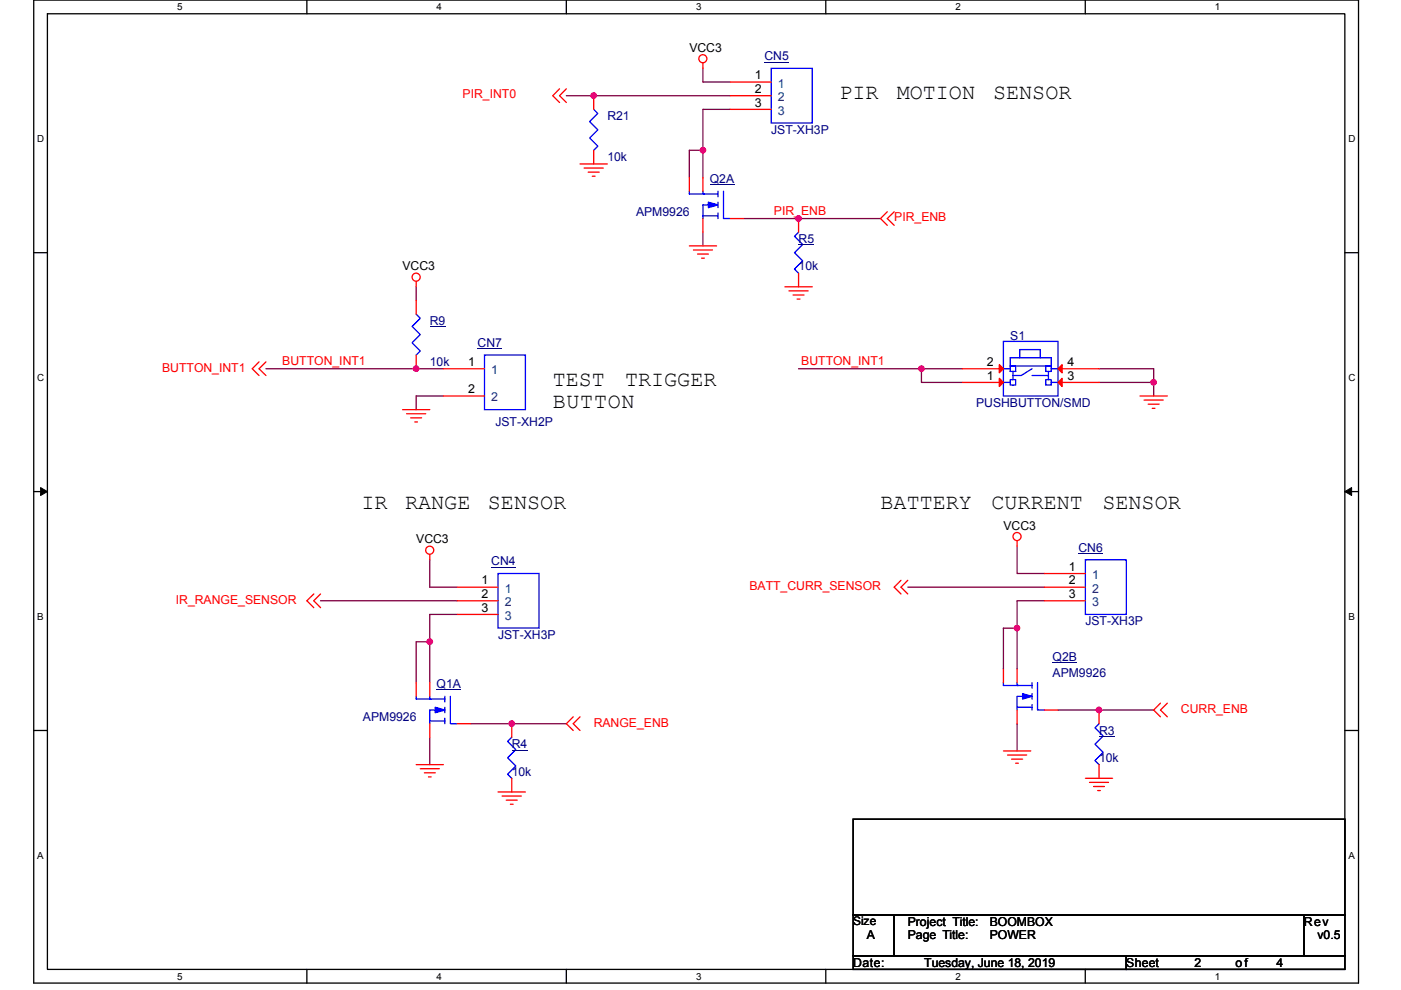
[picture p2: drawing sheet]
<svg xmlns="http://www.w3.org/2000/svg" width="297mm" height="210mm" viewBox="0 0 297 210" stroke-linecap="round" stroke-linejoin="round" font-family="sans-serif">
<path d="M7.2 0h280.8v208.5h-280.8zM10.1 2.9h275v202.7h-275z" fill="none" stroke="#000" stroke-width=".28"/>
<g fill="#fff">
<path d="M37.5 .3h1.2v2.3h-1.2z"/>
<path d="M37.5 205.9h1.2v2.3h-1.2z"/>
</g>
<path d="M65.1 0v2.9M65.1 205.6v2.9" fill="none" stroke="#000" stroke-width=".28"/>
<g fill="#fff">
<path d="M92.6 .3h1.1v2.3h-1.1z"/>
<path d="M92.6 205.9h1.1v2.3h-1.1z"/>
</g>
<path d="M120.1 0v2.9M120.1 205.6v2.9" fill="none" stroke="#000" stroke-width=".28"/>
<g fill="#fff">
<path d="M147.6 .3h1.1v2.3h-1.1z"/>
<path d="M147.6 205.9h1.1v2.3h-1.1z"/>
</g>
<path d="M175.1 0v2.9M175.1 205.6v2.9" fill="none" stroke="#000" stroke-width=".28"/>
<g fill="#fff">
<path d="M202.6 .3h1.1v2.3h-1.1z"/>
<path d="M202.6 205.9h1.1v2.3h-1.1z"/>
</g>
<path d="M230.1 0v2.9M230.1 205.6v2.9" fill="none" stroke="#000" stroke-width=".28"/>
<g fill="#fff">
<path d="M257.6 .3h1.2v2.3h-1.2z"/>
<path d="M257.6 205.9h1.2v2.3h-1.2z"/>
<path d="M7.9 28.3h1.5v2.3h-1.5z"/>
<path d="M285.9 28.3h1.5v2.3h-1.5z"/>
<path d="M7.9 78.9h1.5v2.3h-1.5z"/>
<path d="M285.9 78.9h1.5v2.3h-1.5z"/>
</g>
<path d="M7.2 53.6h2.9M285.1 53.6h2.9" fill="none" stroke="#000" stroke-width=".28"/>
<g fill="#fff">
<path d="M7.9 129.6h1.4v2.3h-1.4z"/>
<path d="M285.9 129.6h1.3v2.3h-1.3z"/>
</g>
<path d="M7.2 104.3h2.9M285.1 104.3h2.9" fill="none" stroke="#000" stroke-width=".28"/>
<path d="M8.6 103.4l1.5 .9-1.5 .8zM285.1 104.3l1.5-.9v1.7z" fill="#000" stroke="#000" stroke-width=".21"/>
<g fill="#fff">
<path d="M7.9 180.3h1.4v2.3h-1.4z"/>
<path d="M285.9 180.3h1.4v2.3h-1.4z"/>
</g>
<path d="M7.2 154.9h2.9M285.1 154.9h2.9M180.9 173.8h104.2v20.2h-104.2zM180.9 194h8.7v8.7h-8.7zM189.6 194h86.9v8.7h-86.9zM276.5 194h8.6v8.7h-8.6zM180.9 202.7h57.9v2.9h-57.9zM238.8 202.7h46.3v2.9h-46.3z" fill="none" stroke="#000" stroke-width=".28"/>
<g fill="none" stroke="#800040" stroke-width=".28">
<path d="M149 14.5v2.9h5.8M120.1 20.3h34.7M149 31.9h-2.8v5.8M149 31.9v5.8M154.8 23.2h-5.8v8.7M149 49.3v2.9M157.7 46.4h29M56.4 78.2h37.6M88.2 60.8v2.9M169.3 78.2h26.1M195.4 78.2h8.7M195.4 78.2v2.9h8.7"/>
<path d="M233 78.2h11.6v2.9M94 84h-5.8v2.9M233 81.1h11.6v2.9M91.1 118.7v5.8h5.8M215.6 115.8v5.8h5.8M68 127.4h28.9M91.1 136.1h-2.9v8.7M91.1 136.1v8.7M96.9 130.3h-5.8v5.8M192.5 124.5h28.9M215.6 133.2h-2.9v8.7M215.6 133.2v8.7"/>
<path d="M221.4 127.4h-5.8v5.8M91.1 156.4v5.8M99.8 153.5h20.3M215.6 153.5v5.8M224.3 150.6h20.3"/>
</g>
<g fill="#f0f" stroke="#f0f" stroke-width=".28">
<circle cx="149" cy="31.9" r=".57"/>
<circle cx="91.1" cy="136.1" r=".57"/>
<circle cx="88.2" cy="78.2" r=".57"/>
<circle cx="195.4" cy="78.2" r=".57"/>
<circle cx="244.6" cy="81.1" r=".57"/>
<circle cx="215.6" cy="133.2" r=".57"/>
<circle cx="108.5" cy="153.5" r=".57"/>
<circle cx="233" cy="150.6" r=".57"/>
<circle cx="169.3" cy="46.3" r=".57"/>
<circle cx="125.9" cy="20.3" r=".57"/>
</g>
<g fill="none" stroke="#f00" stroke-width=".28">
<path d="M118.6 18.8l-1.4 1.5 1.4 1.4M120.1 18.8l-1.5 1.5 1.5 1.4M149 13.3v1.2M154.8 17.4h8.7M123 34.8h5.8M123.8 35.6h4.1M124.7 36.5h2.3M125.6 37.4h.6M125.9 20.3v2.9M125.9 31.9v2.9M146.2 37.7v2.9M149 37.7v2.9"/>
<path d="M154.8 20.3h8.7M154.8 23.2h8.7M88.2 59.7v1.1M146.2 52.2h5.7M147 53h4.1M147.9 53.9h2.3M148.8 54.8h.5M149 46.4v2.9M154.8 46.4h2.9M169.3 57.9v2.9M169.3 46.4v2.9M188.1 44.9l-1.4 1.5 1.4 1.4"/>
<path d="M189.6 44.9l-1.5 1.5 1.5 1.4M54.9 76.8l-1.4 1.4 1.4 1.5M56.4 76.8l-1.5 1.4 1.5 1.5M88.2 63.7v2.9M88.2 75.3v2.9M94 78.2h8.7M166.4 60.8h5.8M167.3 61.7h4M168.1 62.6h2.4M169 63.4h.6M204.1 78.2h8.6M224.3 78.2h8.7"/>
<path d="M85.3 86.9h5.8M86.2 87.8h4.1M87.1 88.6h2.3M87.9 89.5h.6M94 84h8.7M204.1 81.1h8.6M224.3 81.1h8.7M241.7 84h5.8M242.6 84.9h4M243.4 85.7h2.4M244.3 86.6h.6M91.1 117.6v1.1"/>
<path d="M215.6 114.7v1.1M66.5 126l-1.4 1.4 1.4 1.5M68 126l-1.5 1.4 1.5 1.5M96.9 124.5h8.7M96.9 127.4h8.7M96.9 130.3h8.7M191 123.1l-1.4 1.4 1.4 1.5M192.5 123.1l-1.5 1.4 1.5 1.5M221.4 121.6h8.7M221.4 124.5h8.7M221.4 127.4h8.7M88.2 144.8v2.9"/>
<path d="M91.1 153.5v2.9M91.1 144.8v2.9M96.9 153.5h2.9M108.5 153.5v2.9M121.5 152l-1.4 1.5 1.4 1.4M123 152l-1.5 1.5 1.5 1.4M212.7 159.3h5.8M212.7 141.9v2.9M215.6 150.6v2.9M215.6 141.9v2.9M221.4 150.6h2.9M233 150.6v2.9"/>
<path d="M246 149.1l-1.4 1.5 1.4 1.4M247.5 149.1l-1.5 1.5 1.5 1.4M88.2 162.2h5.8M89.1 163h4.1M90 163.9h2.3M90.8 164.8h.6M105.6 168h5.8M106.5 168.8h4M107.3 169.7h2.4M108.2 170.6h.6M108.5 165.1v2.9M213.6 160.1h4.1"/>
<path d="M214.5 161h2.3M215.3 161.9h.6M230.1 165.1h5.8M231 165.9h4M231.9 166.8h2.3M232.7 167.7h.6M233 162.2v2.9"/>
<circle cx="149" cy="12.5" r=".86"/>
<circle cx="88.2" cy="58.8" r=".86"/>
<circle cx="91.1" cy="116.7" r=".86"/>
<circle cx="215.6" cy="113.8" r=".86"/>
</g>
<g fill="none" stroke="#00f" stroke-width=".28">
<path d="M163.5 14.5h8.7v11.6h-8.7zM125.9 23.2l.8 .9-1.7 1.7 1.7 1.7-1.7 1.8 1.7 1.7-.8 .9M146.2 40.6v.5h3.1M149 45.8h3.2M149 40.6v.5h3.2M151.9 43.5h-2.9v2.9M152.2 42.9v1.1M152.2 40.6v1.1M152.2 45.2v1.2M153.4 40.6v5.8h1.4M169.3 49.3l-.9 .8 1.8 1.8-1.8 1.7 1.8 1.7-1.8 1.8 .9 .8M88.2 66.6l.9 .9-1.7 1.7 1.7 1.8-1.7 1.7 1.7 1.7-.9 .9"/>
<path d="M102.7 75.3h8.7v11.6h-8.7zM212.7 72.4h11.6v11.6h-11.6zM212.7 78.2h1.5M214.2 77.6h8.7M214.2 77.6v-1.7h8.7v1.7M214.2 77.6h1.1v1.2h-.5M214.2 77.6v.6M214.2 78.2v.6h.6M214.8 78.8v1.7M216.2 75.9v-1.8h4.4v1.8M218.8 79.7h3.5M218.8 78.2l-2.3 1.5h-1.7"/>
<path d="M222.3 78.8v1.7M222.9 78.2v.6h-.6M222.9 77.6v.6M222.9 77.6h-1.2v1.2h.6M222.9 78.2h1.4M214.8 80.5h-.6v.6h-1.5M214.8 80.5h.5v1.2h-1.1v-.6M222.9 81.1v.6h-1.2v-1.2h1.2v.6h1.4M230.1 118.7h8.7v11.6h-8.7zM105.6 121.6h8.7v11.6h-8.7zM88.2 147.7v.6h3.2M91.1 152.9h3.2"/>
<path d="M91.1 147.7v.6h3.2M94 150.6h-2.9v2.9M94.3 150v1.2M94.3 147.7v1.2M94.3 152.3v1.2M95.5 147.7v5.8h1.4M108.5 156.4l-.9 .8 1.8 1.8-1.8 1.7 1.8 1.8-1.8 1.7 .9 .9M212.7 144.8v.6h3.2M215.6 144.8v.6h3.2M215.6 150h3.2M218.5 147.7h-2.9v2.9M218.8 147.1v1.2"/>
<path d="M218.8 144.8v1.2M218.8 149.4v1.2M220 144.8v5.8h1.4M233 153.5l-.8 .9 1.7 1.7-1.7 1.7 1.7 1.8-1.7 1.7 .8 .9"/>
</g>
<path d="M162.1 13.2h5.2M150.5 39.2h5.2M169.3 52h3.3M91.1 69.3h3.3M101.3 73.9h5.2M228.7 117.4h5.2M104.2 120.3h5.2M92.6 146.3h5.2M108.5 159.1h3.3M223.2 140.6h5.2M233 156.2h3.3" fill="none" stroke="#000080" stroke-width=".21"/>
<g fill="#00f" stroke="#00f" stroke-width=".28">
<path d="M150.2 42.9l2 .6-2 .5z" fill-rule="evenodd"/>
<path d="M216.8 147.1l2 .6-2 .6z" fill-rule="evenodd"/>
<path d="M92.3 150l2 .6-2 .6z" fill-rule="evenodd"/>
</g>
<g fill="#f00" stroke="#f00" stroke-width=".28">
<path d="M211.9 80.2l.8 .9-.8 .9z"/>
<path d="M224.3 81.1l.9-.9v1.8z"/>
<path d="M211.9 77.3l.8 .9-.8 .9z"/>
<path d="M224.3 78.2l.9-.9v1.8z"/>
</g>
<g font-size="4.6">
<text x="178" y="21.1">PIR</text>
<text x="190.1" y="21.1">MOTION</text>
<text x="210.6" y="21.1">SENSOR</text>
<text x="117.2" y="81.9">TEST</text>
<text x="132.5" y="81.9">TRIGGER</text>
<text x="117.2" y="86.5">BUTTON</text>
<text x="76.6" y="107.9">IR</text>
<text x="85.9" y="107.9">RANGE</text>
<text x="103.4" y="107.9">SENSOR</text>
<text x="186.7" y="107.9">BATTERY</text>
<text x="210.2" y="107.9">CURRENT</text>
<text x="233.7" y="107.9">SENSOR</text>
</g>
<g font-size="2.6">
<text x="146.2" y="11">VCC3</text>
<text x="160" y="16.8">1</text>
<text x="160" y="19.7">2</text>
<text x="160" y="22.6">3</text>
<text x="85.3" y="57.4">VCC3</text>
<text x="99.2" y="77.6">1</text>
<text x="209.3" y="77.6">2</text>
<text x="226.4" y="77.6">4</text>
<text x="99.2" y="83.4">2</text>
<text x="209.3" y="80.5">1</text>
<text x="226.4" y="80.5">3</text>
<text x="212.7" y="112.4">VCC3</text>
<text x="88.2" y="115.3">VCC3</text>
<text x="102.1" y="124">1</text>
<text x="226.6" y="121.1">1</text>
<text x="226.6" y="124">2</text>
<text x="102.1" y="126.8">2</text>
<text x="102.1" y="129.7">3</text>
<text x="226.6" y="126.8">3</text>
<text x="192.5" y="196.4">Project Title:</text>
<text x="209.8" y="196.4">BOOMBOX</text>
<text x="276.5" y="196.4">Rev</text>
<text x="183.8" y="199.3">A</text>
<text x="192.5" y="199.3">Page Title:</text>
<text x="209.8" y="199.3">POWER</text>
<text x="279.3" y="199.3">v0.5</text>
<text x="180.9" y="205">Date:</text>
<text x="196" y="205">Tuesday, June 18, 2019</text>
<text x="238.8" y="205">Sheet</text>
<text x="253.3" y="205">2</text>
<text x="262" y="205">of</text>
<text x="270.7" y="205">4</text>
</g>
<g font-size="2.6" fill="#000080">
<text x="162.1" y="12.8">CN5</text>
<text x="128.8" y="25.5">R21</text>
<text x="163.5" y="28.4">JST-XH3P</text>
<text x="128.8" y="34.2">10k</text>
<text x="150.5" y="38.8">Q2A</text>
<text x="134.8" y="45.8">APM9926</text>
<text x="169.3" y="51.6">R5</text>
<text x="169.3" y="57.4">10k</text>
<text x="91.1" y="69">R9</text>
<text x="91.1" y="77.6">10k</text>
<text x="101.3" y="73.6">CN7</text>
<text x="214.2" y="72.1">S1</text>
<text x="206.9" y="86.3">PUSHBUTTON/SMD</text>
<text x="105" y="90.4">JST-XH2P</text>
<text x="104.2" y="119.9">CN4</text>
<text x="228.7" y="117">CN6</text>
<text x="105.6" y="135.6">JST-XH3P</text>
<text x="230.1" y="132.7">JST-XH3P</text>
<text x="223.2" y="140.2">Q2B</text>
<text x="223.2" y="143.7">APM9926</text>
<text x="92.6" y="146">Q1A</text>
<text x="76.9" y="152.9">APM9926</text>
<text x="233" y="155.8">R3</text>
<text x="108.5" y="158.7">R4</text>
<text x="233" y="161.6">10k</text>
<text x="108.5" y="164.5">10k</text>
</g>
<g font-size="2.6" fill="#f00">
<text x="98.1" y="20.9">PIR_INT0</text>
<text x="164.1" y="45.6">PIR_ENB</text>
<text x="189.6" y="46.9">PIR_ENB</text>
<text x="59.9" y="77.4">BUTTON_INT1</text>
<text x="169.9" y="77.4">BUTTON_INT1</text>
<text x="34.4" y="78.8">BUTTON_INT1</text>
<text x="158.9" y="125.1">BATT_CURR_SENSOR</text>
<text x="37.3" y="128">IR_RANGE_SENSOR</text>
<text x="125.9" y="154.1">RANGE_ENB</text>
<text x="250.4" y="151.2">CURR_ENB</text>
</g>
<g font-size="2.6" fill="#004080">
<text x="164.9" y="18.6">1</text>
<text x="164.9" y="21.5">2</text>
<text x="164.9" y="24.4">3</text>
<text x="104.2" y="79.4">1</text>
<text x="104.2" y="85.2">2</text>
<text x="107" y="125.7">1</text>
<text x="231.6" y="122.8">1</text>
<text x="231.6" y="125.7">2</text>
<text x="107" y="128.6">2</text>
<text x="107" y="131.5">3</text>
<text x="231.6" y="128.6">3</text>
</g>
<text font-size="2.5" x="180.9" y="196.3">Size</text>
<g font-size="2.1">
<text x="37.5" y="2.2">5</text>
<text x="92.6" y="2.2">4</text>
<text x="147.6" y="2.2">3</text>
<text x="202.6" y="2.2">2</text>
<text x="257.6" y="2.2">1</text>
<text x="7.9" y="30.1">D</text>
<text x="285.9" y="30.1">D</text>
<text x="7.9" y="80.8">C</text>
<text x="285.9" y="80.8">C</text>
<text x="7.9" y="131.4">B</text>
<text x="285.9" y="131.4">B</text>
<text x="7.9" y="182.1">A</text>
<text x="285.9" y="182.1">A</text>
<text x="37.5" y="207.8">5</text>
<text x="92.6" y="207.8">4</text>
<text x="147.6" y="207.8">3</text>
<text x="202.6" y="207.8">2</text>
<text x="257.6" y="207.8">1</text>
</g>
</svg>
